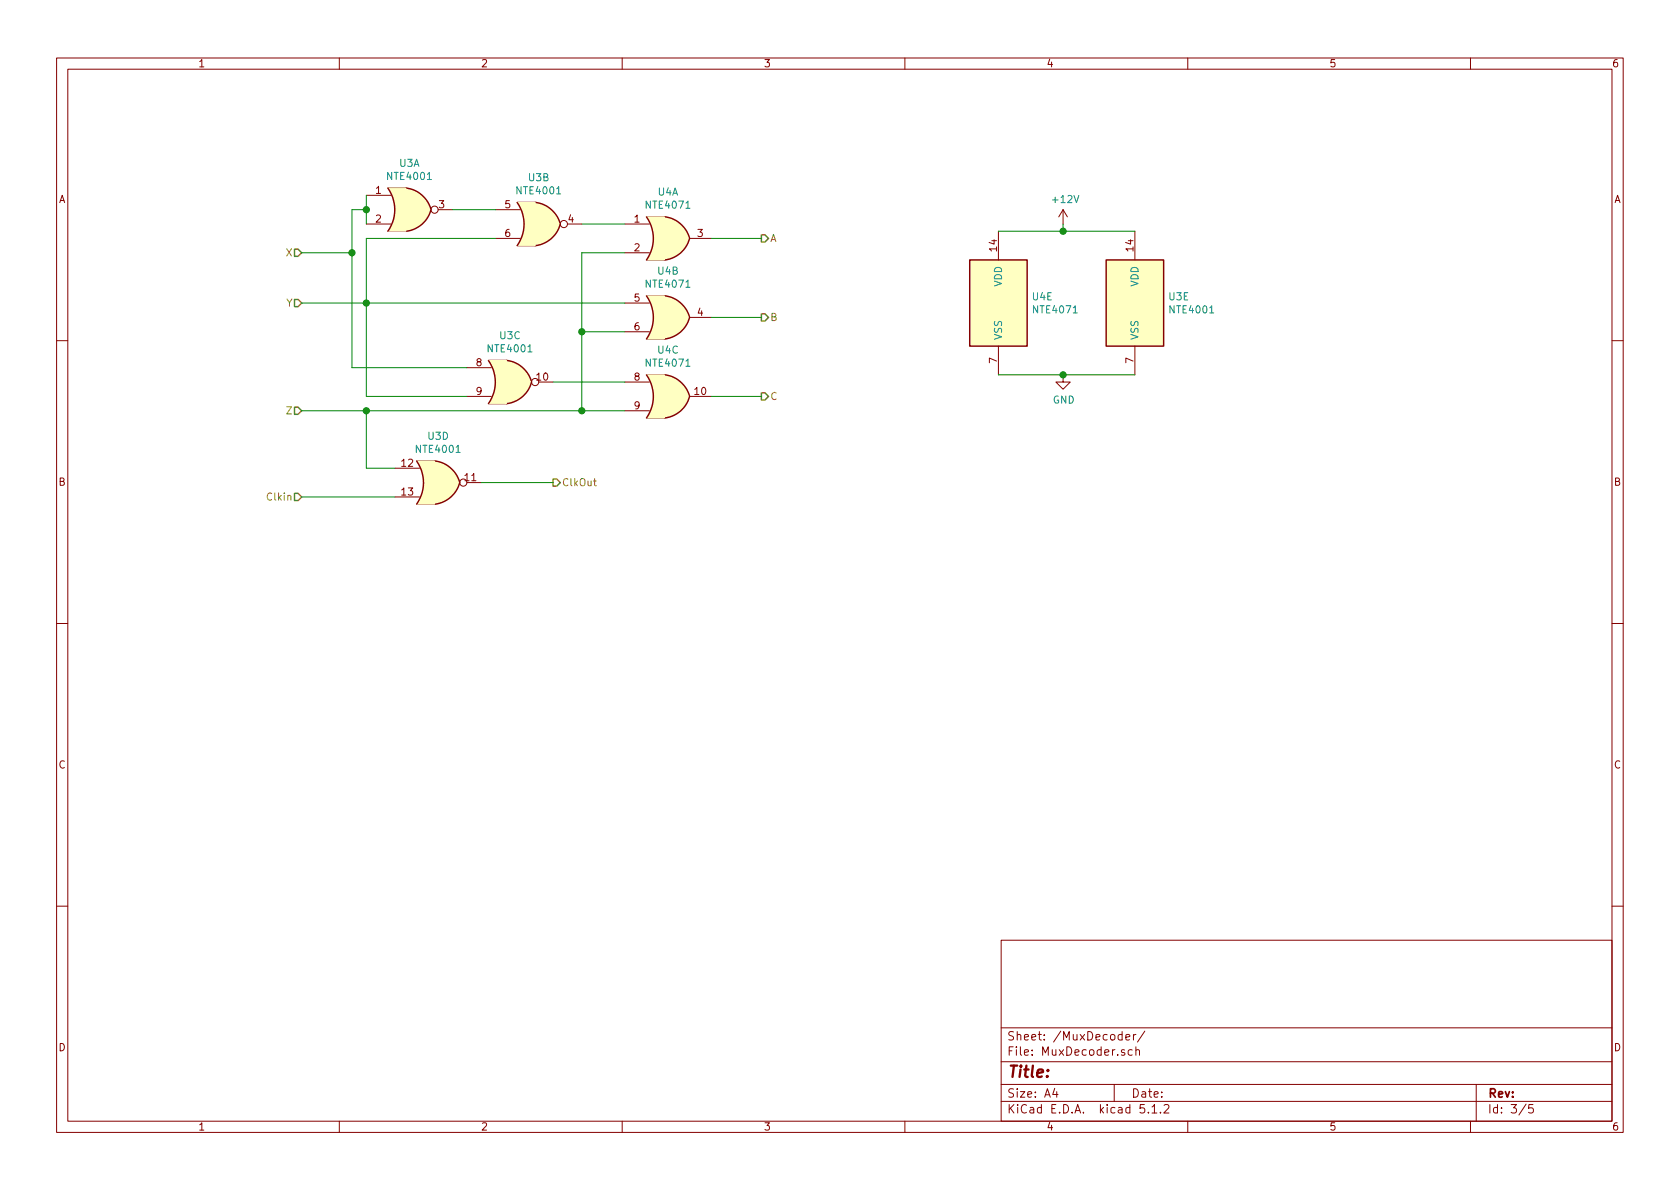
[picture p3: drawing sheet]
EESchema Schematic File Version 4
LIBS:RaptorScan-cache
EELAYER 29 0
EELAYER END
$Descr A4 11693 8268
encoding utf-8
Sheet 4 5
Title ""
Date ""
Rev ""
Comp ""
Comment1 ""
Comment2 ""
Comment3 ""
Comment4 ""
$EndDescr
$Comp
L 4xxx:4071 U4
U 1 1
P 4650 1650
F 0 "U4" H 4650 1975 50  0000 C CNN
F 1 "NTE4071" H 4650 1884 50  0000 C CNN
F 2 "Package_DIP:DIP-14_W7.62mm" H 4650 1650 50  0001 C CNN
F 3 "http://www.intersil.com/content/dam/Intersil/documents/cd40/cd4071bms-72bms-75bms.pdf" H 4650 1650 50  0001 C CNN
	1    4650 1650
	1    0    0    -1  
$EndComp
$Comp
L 4xxx:4071 U4
U 2 1
P 4650 2200
F 0 "U4" H 4650 2525 50  0000 C CNN
F 1 "NTE4071" H 4650 2434 50  0000 C CNN
F 2 "Package_DIP:DIP-14_W7.62mm" H 4650 2200 50  0001 C CNN
F 3 "http://www.intersil.com/content/dam/Intersil/documents/cd40/cd4071bms-72bms-75bms.pdf" H 4650 2200 50  0001 C CNN
	2    4650 2200
	1    0    0    -1  
$EndComp
$Comp
L 4xxx:4071 U4
U 3 1
P 4650 2750
F 0 "U4" H 4650 3075 50  0000 C CNN
F 1 "NTE4071" H 4650 2984 50  0000 C CNN
F 2 "Package_DIP:DIP-14_W7.62mm" H 4650 2750 50  0001 C CNN
F 3 "http://www.intersil.com/content/dam/Intersil/documents/cd40/cd4071bms-72bms-75bms.pdf" H 4650 2750 50  0001 C CNN
	3    4650 2750
	1    0    0    -1  
$EndComp
$Comp
L 4xxx:4071 U4
U 5 1
P 6950 2100
F 0 "U4" H 7180 2146 50  0000 L CNN
F 1 "NTE4071" H 7180 2055 50  0000 L CNN
F 2 "Package_DIP:DIP-14_W7.62mm" H 6950 2100 50  0001 C CNN
F 3 "http://www.intersil.com/content/dam/Intersil/documents/cd40/cd4071bms-72bms-75bms.pdf" H 6950 2100 50  0001 C CNN
	5    6950 2100
	1    0    0    -1  
$EndComp
Text HLabel 5300 1650 2    50   Output ~ 0
A
Text HLabel 5300 2200 2    50   Output ~ 0
B
Text HLabel 5300 2750 2    50   Output ~ 0
C
Wire Wire Line
	4950 2750 5300 2750
Wire Wire Line
	5300 2200 4950 2200
Wire Wire Line
	4950 1650 5300 1650
Text HLabel 2100 1750 0    50   Input ~ 0
X
Text HLabel 2100 2100 0    50   Input ~ 0
Y
Text HLabel 2100 2850 0    50   Input ~ 0
Z
Wire Wire Line
	4350 1750 4050 1750
Wire Wire Line
	4050 1750 4050 2300
Connection ~ 4050 2850
Wire Wire Line
	4050 2850 4350 2850
Wire Wire Line
	4350 2300 4050 2300
Connection ~ 4050 2300
Wire Wire Line
	4050 2300 4050 2850
$Comp
L 4xxx:4001 U3
U 2 1
P 3750 1550
F 0 "U3" H 3750 1875 50  0000 C CNN
F 1 "NTE4001" H 3750 1784 50  0000 C CNN
F 2 "Package_DIP:DIP-14_W7.62mm" H 3750 1550 50  0001 C CNN
F 3 "http://www.intersil.com/content/dam/Intersil/documents/cd40/cd4000bms-01bms-02bms-25bms.pdf" H 3750 1550 50  0001 C CNN
	2    3750 1550
	1    0    0    -1  
$EndComp
$Comp
L 4xxx:4001 U3
U 3 1
P 3550 2650
F 0 "U3" H 3550 2975 50  0000 C CNN
F 1 "NTE4001" H 3550 2884 50  0000 C CNN
F 2 "Package_DIP:DIP-14_W7.62mm" H 3550 2650 50  0001 C CNN
F 3 "http://www.intersil.com/content/dam/Intersil/documents/cd40/cd4000bms-01bms-02bms-25bms.pdf" H 3550 2650 50  0001 C CNN
	3    3550 2650
	1    0    0    -1  
$EndComp
$Comp
L 4xxx:4001 U3
U 4 1
P 3050 3350
F 0 "U3" H 3050 3675 50  0000 C CNN
F 1 "NTE4001" H 3050 3584 50  0000 C CNN
F 2 "Package_DIP:DIP-14_W7.62mm" H 3050 3350 50  0001 C CNN
F 3 "http://www.intersil.com/content/dam/Intersil/documents/cd40/cd4000bms-01bms-02bms-25bms.pdf" H 3050 3350 50  0001 C CNN
	4    3050 3350
	1    0    0    -1  
$EndComp
$Comp
L 4xxx:4001 U3
U 5 1
P 7900 2100
F 0 "U3" H 8130 2146 50  0000 L CNN
F 1 "NTE4001" H 8130 2055 50  0000 L CNN
F 2 "Package_DIP:DIP-14_W7.62mm" H 7900 2100 50  0001 C CNN
F 3 "http://www.intersil.com/content/dam/Intersil/documents/cd40/cd4000bms-01bms-02bms-25bms.pdf" H 7900 2100 50  0001 C CNN
	5    7900 2100
	1    0    0    -1  
$EndComp
$Comp
L power:+12V #PWR06
U 1 1
P 7400 1550
F 0 "#PWR06" H 7400 1400 50  0001 C CNN
F 1 "+12V" H 7415 1723 50  0000 C CNN
F 2 "" H 7400 1550 50  0001 C CNN
F 3 "" H 7400 1550 50  0001 C CNN
	1    7400 1550
	1    0    0    -1  
$EndComp
$Comp
L power:GND #PWR07
U 1 1
P 7400 2600
F 0 "#PWR07" H 7400 2350 50  0001 C CNN
F 1 "GND" H 7405 2427 50  0000 C CNN
F 2 "" H 7400 2600 50  0001 C CNN
F 3 "" H 7400 2600 50  0001 C CNN
	1    7400 2600
	1    0    0    -1  
$EndComp
Wire Wire Line
	6950 1600 7400 1600
Wire Wire Line
	7400 1550 7400 1600
Connection ~ 7400 1600
Wire Wire Line
	7400 1600 7900 1600
Wire Wire Line
	6950 2600 7400 2600
Wire Wire Line
	7400 2600 7900 2600
Connection ~ 7400 2600
$Comp
L 4xxx:4001 U3
U 1 1
P 2850 1450
F 0 "U3" H 2850 1775 50  0000 C CNN
F 1 "NTE4001" H 2850 1684 50  0000 C CNN
F 2 "Package_DIP:DIP-14_W7.62mm" H 2850 1450 50  0001 C CNN
F 3 "http://www.intersil.com/content/dam/Intersil/documents/cd40/cd4000bms-01bms-02bms-25bms.pdf" H 2850 1450 50  0001 C CNN
	1    2850 1450
	1    0    0    -1  
$EndComp
Wire Wire Line
	2550 1350 2550 1450
Wire Wire Line
	3150 1450 3450 1450
Wire Wire Line
	4050 1550 4350 1550
Wire Wire Line
	2550 1650 2550 2100
Wire Wire Line
	2550 1650 3450 1650
Wire Wire Line
	2100 1750 2450 1750
Wire Wire Line
	2450 1750 2450 1450
Wire Wire Line
	2450 1450 2550 1450
Connection ~ 2550 1450
Wire Wire Line
	2550 1450 2550 1550
Wire Wire Line
	4350 2100 2550 2100
Connection ~ 2550 2100
Wire Wire Line
	2450 1750 2450 2550
Wire Wire Line
	2450 2550 3250 2550
Connection ~ 2450 1750
Wire Wire Line
	3250 2750 2550 2750
Wire Wire Line
	2100 2100 2550 2100
Wire Wire Line
	2550 2100 2550 2750
Wire Wire Line
	4350 2650 3850 2650
Wire Wire Line
	2100 2850 2550 2850
Wire Wire Line
	2750 3250 2550 3250
Wire Wire Line
	2550 3250 2550 2850
Connection ~ 2550 2850
Wire Wire Line
	2550 2850 4050 2850
Wire Wire Line
	2750 3450 2100 3450
Text HLabel 2100 3450 0    50   Input ~ 0
Clkin
Text HLabel 3850 3350 2    50   Output ~ 0
ClkOut
Wire Wire Line
	3350 3350 3850 3350
$EndSCHEMATC
